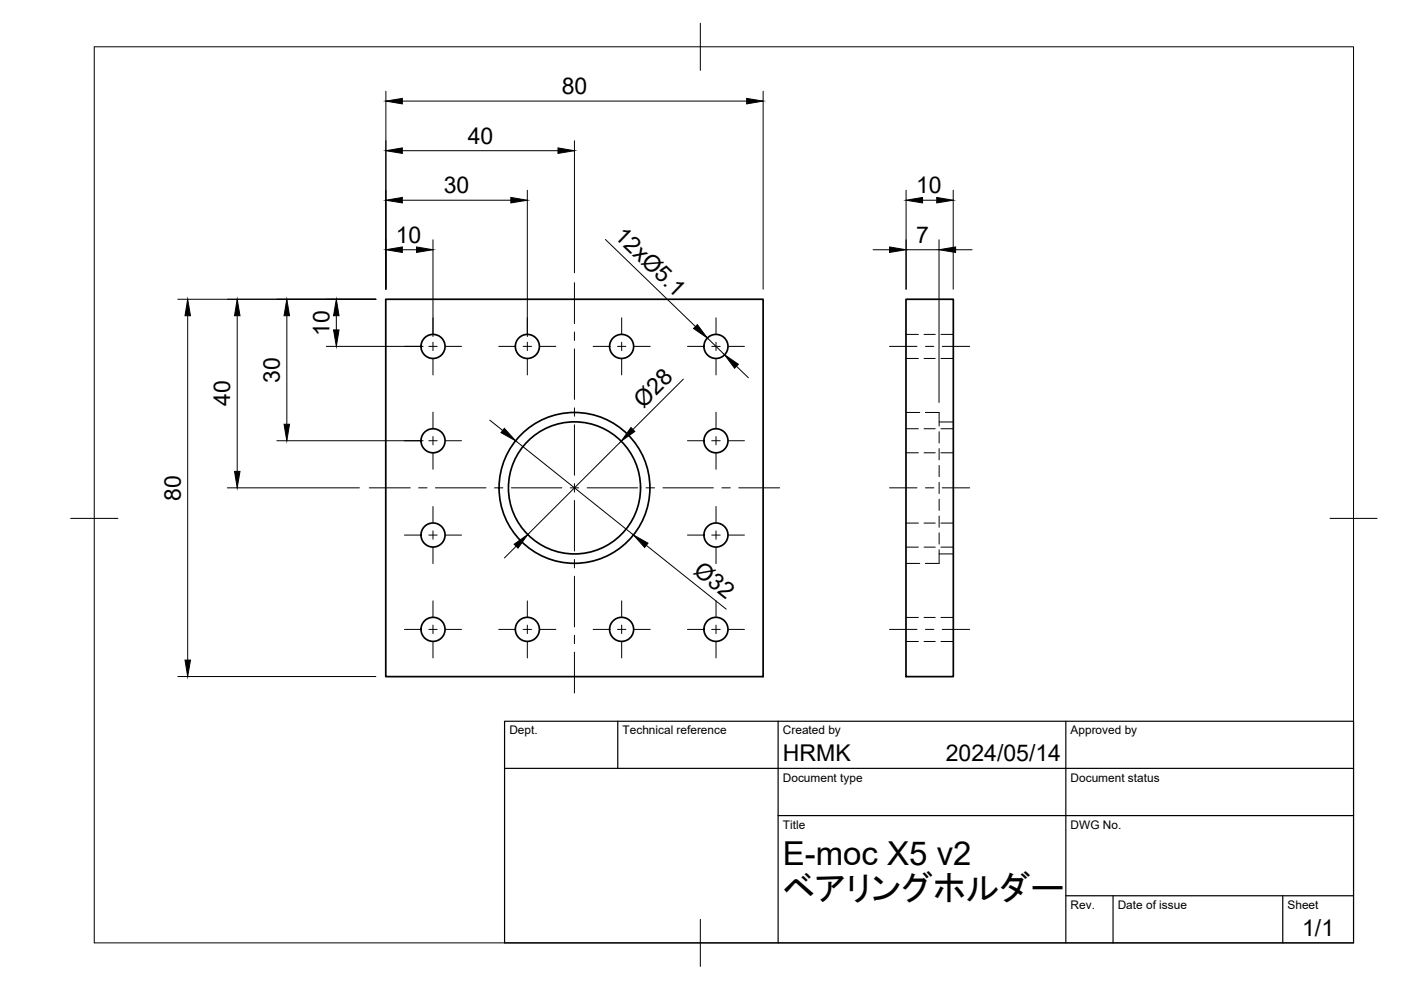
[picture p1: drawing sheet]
<svg xmlns="http://www.w3.org/2000/svg" width="297mm" height="210mm" viewBox="0 0 297 210" stroke-linecap="round" stroke-linejoin="round" font-family="sans-serif">
<!-- layer: Visible -->
<g fill="none" stroke="#000" stroke-width=".36">
<path d="M81.8 63.5h80v80h-80zM192.1 63.5h10v80h-10z"/>
<circle cx="91.8" cy="73.5" r="2.55"/>
<circle cx="111.8" cy="73.5" r="2.55"/>
<circle cx="131.8" cy="73.5" r="2.55"/>
<circle cx="151.8" cy="73.5" r="2.55"/>
<circle cx="91.8" cy="93.5" r="2.55"/>
<circle cx="151.8" cy="93.5" r="2.55"/>
<circle cx="91.8" cy="113.4" r="2.55"/>
<circle cx="121.8" cy="103.4" r="14"/>
<circle cx="121.8" cy="103.4" r="16"/>
<circle cx="151.8" cy="113.4" r="2.55"/>
<circle cx="91.8" cy="133.4" r="2.55"/>
<circle cx="111.8" cy="133.4" r="2.55"/>
<circle cx="131.8" cy="133.4" r="2.55"/>
<circle cx="151.8" cy="133.4" r="2.55"/>
</g>
<!-- layer: Hidden -->
<g fill="none" stroke="#000" stroke-width=".21">
<path d="M192.1 76h2.6M192.1 70.9h2.6M195.9 76h2.4M195.9 70.9h2.4M199.5 76h2.6M199.5 70.9h2.6M192.1 87.5h2.9M192.1 96h2.6M192.1 90.9h2.6M195.9 96h2.4M195.9 90.9h2.4M196.2 87.5h2.9v2.9"/>
<path d="M199.1 91.5v2.4M199.1 95.1v2.4M199.1 98.7v2.4M199.1 89.5h3M199.5 96h2.6M199.5 90.9h2.6M192.1 119.5h2.9M192.1 116h2.6M192.1 110.9h2.6M195.9 116h2.4M195.9 110.9h2.4M199.1 102.3v2.3"/>
<path d="M199.1 105.8v2.4M199.1 109.4v2.4M199.1 113v2.4M199.1 116.6v2.9h-2.9M199.1 117.4h3M199.5 116h2.6M199.5 110.9h2.6M192.1 136h2.6M192.1 130.9h2.6M195.9 136h2.4M195.9 130.9h2.4M199.5 136h2.6"/>
<path d="M199.5 130.9h2.6"/>
</g>
<!-- layer: BORDER -->
<path d="M20 9.9h267v190h-267zM148.5 4.9v10M15 109.9h10M282 109.9h10M148.5 194.9v10" fill="none" stroke="#000" stroke-width=".21"/>
<!-- layer: TITLEBLOCK -->
<path d="M107 152.9h180v47h-180zM131 152.9v10M165 152.9v47M226 152.9v47M107 162.9h180M165 172.9h122M226 189.9h61M236 189.9v10M272 189.9v10" fill="none" stroke="#000" stroke-width=".25"/>
<!-- layer: FD_Dimensions -->
<g fill="none" stroke="#000" stroke-width=".21">
<path d="M81.8 19.3v42M161.8 19.3v42M85.3 21.4h73M85.3 32h33M121.8 29.8v28M85.3 53h3M85.3 42.5h23M91.8 50.8v20.5M111.8 40.3v31M128.4 50.8l19 18.4M185.1 53h3.5M192.1 53h7"/>
<path d="M192.1 40.3v21M195.6 42.5h3M199.1 50.8v34.5M202.1 40.3v21M202.6 53h3.5M37.7 63.5h42M39.8 66.9v73M50.3 66.9v33M60.8 66.9v23.1M69.2 73.4h20.5M71.3 66.9v3M150 71.7l3.6 3.5"/>
<path d="M156.1 77.7l2.6 2.4M58.7 93.4h31M103.8 89.1l2.8 2.2M109.3 93.4l25 20M131.7 93.5l-19.8 19.8M144.9 80.4l-10.7 10.7M48.2 103.4h28M109.4 115.8l-2.4 2.5M137 115.6l17 13.6M37.7 143.4h42"/>
</g>
<g fill="#000" stroke="#000" stroke-width=".21">
<path d="M81.8 21.4l3.5-.5v1.1zM81.8 32l3.5-.6v1.1zM118.3 31.4l3.5 .6-3.5 .5zM158.3 20.9l3.5 .5-3.5 .6zM81.8 53l3.5-.6v1.1zM81.8 42.5l3.5-.6v1.1zM88.3 52.4l3.5 .6-3.5 .5zM108.3 41.9l3.5 .6-3.5 .5zM188.6 52.4l3.5 .6-3.5 .5zM192.1 42.5l3.5-.6v1.1zM198.6 41.9l3.5 .6-3.5 .5zM199.1 53l3.5-.6v1.1z"/>
<path d="M39.8 63.5l.6 3.4h-1.2zM50.3 63.5l.6 3.4h-1.2zM60.8 63.5l.6 3.4h-1.2zM71.3 63.5l.6 3.4h-1.2zM70.7 69.9h1.2l-.6 3.5zM147.8 68.8l2.2 2.9-3-2zM153.6 75.2l2.9 2-.8 .9zM49.7 99.9h1.2l-.6 3.5zM60.2 90h1.2l-.6 3.4zM106.9 90.8l2.4 2.6-3.1-1.7zM133.8 90.6l.8 .9-2.9 2zM109 115.4l2.9-2.1-2.1 2.9z"/>
<path d="M134.3 113.4l3.1 1.8-.7 .9zM39.2 139.9h1.2l-.6 3.5z"/>
</g>
<!-- layer: Smart Centers -->
<g fill="none" stroke="#000" stroke-width=".21">
<path d="M121.8 59.9v8.7M85.7 73.4h3.4M90.9 73.4h1.8M91.8 67.4v3.4M91.8 72.6v1.7M91.8 76.1v3.4M94.5 73.4h3.4M105.7 73.4h3.4M110.9 73.4h1.8M111.8 67.4v3.4M111.8 72.6v1.7M111.8 76.1v3.4"/>
<path d="M114.5 73.4h3.4M121.8 70.4v1.8M121.8 74v10.7M125.8 73.4h3.3M130.9 73.4h1.8M131.8 67.4v3.4M131.8 72.6v1.7M131.8 76.1v3.4M134.5 73.4h3.4M145.8 73.4h3.3M150.9 73.4h1.8M151.8 67.4v3.4"/>
<path d="M151.8 72.6v1.7M151.8 76.1v3.4M154.5 73.4h3.3M188.6 73.4h5.8M196.2 73.4h1.8M199.8 73.4h5.8M85.7 93.4h3.4M90.9 93.4h1.8M91.8 87.4v3.4M91.8 92.6v1.7M91.8 96.1v3.4M94.5 93.4h3.4"/>
<path d="M121.8 86.5v1.8M121.8 90.1v10.7M145.8 93.4h3.3M150.9 93.4h1.8M151.8 87.4v3.4M151.8 92.6v1.7M151.8 96.1v3.4M154.5 93.4h3.3M78.3 103.4h8.7M85.7 113.4h3.4M88.8 103.4h1.8M90.9 113.4h1.8"/>
<path d="M91.8 107.4v3.4M91.8 112.6v1.7M91.8 116.1v3.4M92.3 103.4h10.7M94.5 113.4h3.4M104.8 103.4h1.8M108.4 103.4h10.7M120.9 103.4h1.8M121.8 102.5v1.8M121.8 106.1v10.7M121.8 118.6v1.8M124.5 103.4h10.7"/>
<path d="M137 103.4h1.8M140.5 103.4h10.8M145.8 113.4h3.3M150.9 113.4h1.8M151.8 107.4v3.4M151.8 112.6v1.7M151.8 116.1v3.4M153.1 103.4h1.7M154.5 113.4h3.3M156.6 103.4h8.7M188.6 103.4h5.8M196.2 103.4h1.8"/>
<path d="M199.8 103.4h5.8M85.7 133.4h3.4M90.9 133.4h1.8M91.8 127.4v3.4M91.8 132.5v1.8M91.8 136.1v3.4M94.5 133.4h3.4M105.7 133.4h3.4M110.9 133.4h1.8M111.8 127.4v3.4M111.8 132.5v1.8M111.8 136.1v3.4"/>
<path d="M114.5 133.4h3.4M121.8 122.2v10.7M121.8 134.7v1.8M121.8 138.3v8.6M125.8 133.4h3.3M130.9 133.4h1.8M131.8 127.4v3.4M131.8 132.5v1.8M131.8 136.1v3.4M134.5 133.4h3.4M145.8 133.4h3.3M150.9 133.4h1.8"/>
<path d="M151.8 127.4v3.4M151.8 132.5v1.8M151.8 136.1v3.4M154.5 133.4h3.3M188.6 133.4h5.8M196.2 133.4h1.8M199.8 133.4h5.8"/>
</g>
<text font-size="7.3" x="166" y="190.9">ベアリングホルダー</text>
<text font-size="7" x="166" y="183.4">E-moc X5 v2</text>
<g font-size="4.9">
<text x="119.1" y="20">80</text>
<text x="99.2" y="30.5">40</text>
<text x="94.1" y="41">30</text>
<text x="194.2" y="41">10</text>
<text x="83.9" y="51.5">10</text>
<text x="130" y="50.3" transform="rotate(44 130 50.3)">12xØ5.1</text>
<text x="194.2" y="51.5">7</text>
<text x="69.8" y="71.3" transform="rotate(-90 69.8 71.3)">10</text>
<text x="59.3" y="81.1" transform="rotate(-90 59.3 81.1)">30</text>
<text x="48.8" y="86.1" transform="rotate(-90 48.8 86.1)">40</text>
<text x="136.4" y="86.6" transform="rotate(-45 136.4 86.6)">Ø28</text>
<text x="38.3" y="106.1" transform="rotate(-90 38.3 106.1)">80</text>
<text x="146.8" y="121.5" transform="rotate(39 146.8 121.5)">Ø32</text>
<text x="166" y="161.4">HRMK</text>
<text x="200.5" y="161.4">2024/05/14</text>
<text x="276.1" y="198.6">1/1</text>
</g>
<g font-size="2.5">
<text x="108" y="155.7">Dept.</text>
<text x="132" y="155.7">Technical reference</text>
<text x="166" y="155.7">Created by</text>
<text x="227" y="155.7">Approved by</text>
<text x="166" y="165.7">Document type</text>
<text x="227" y="165.7">Document status</text>
<text x="166" y="175.7">Title</text>
<text x="227" y="175.7">DWG No.</text>
<text x="227" y="192.7">Rev.</text>
<text x="237" y="192.7">Date of issue</text>
<text x="273" y="192.7">Sheet</text>
</g>
</svg>
